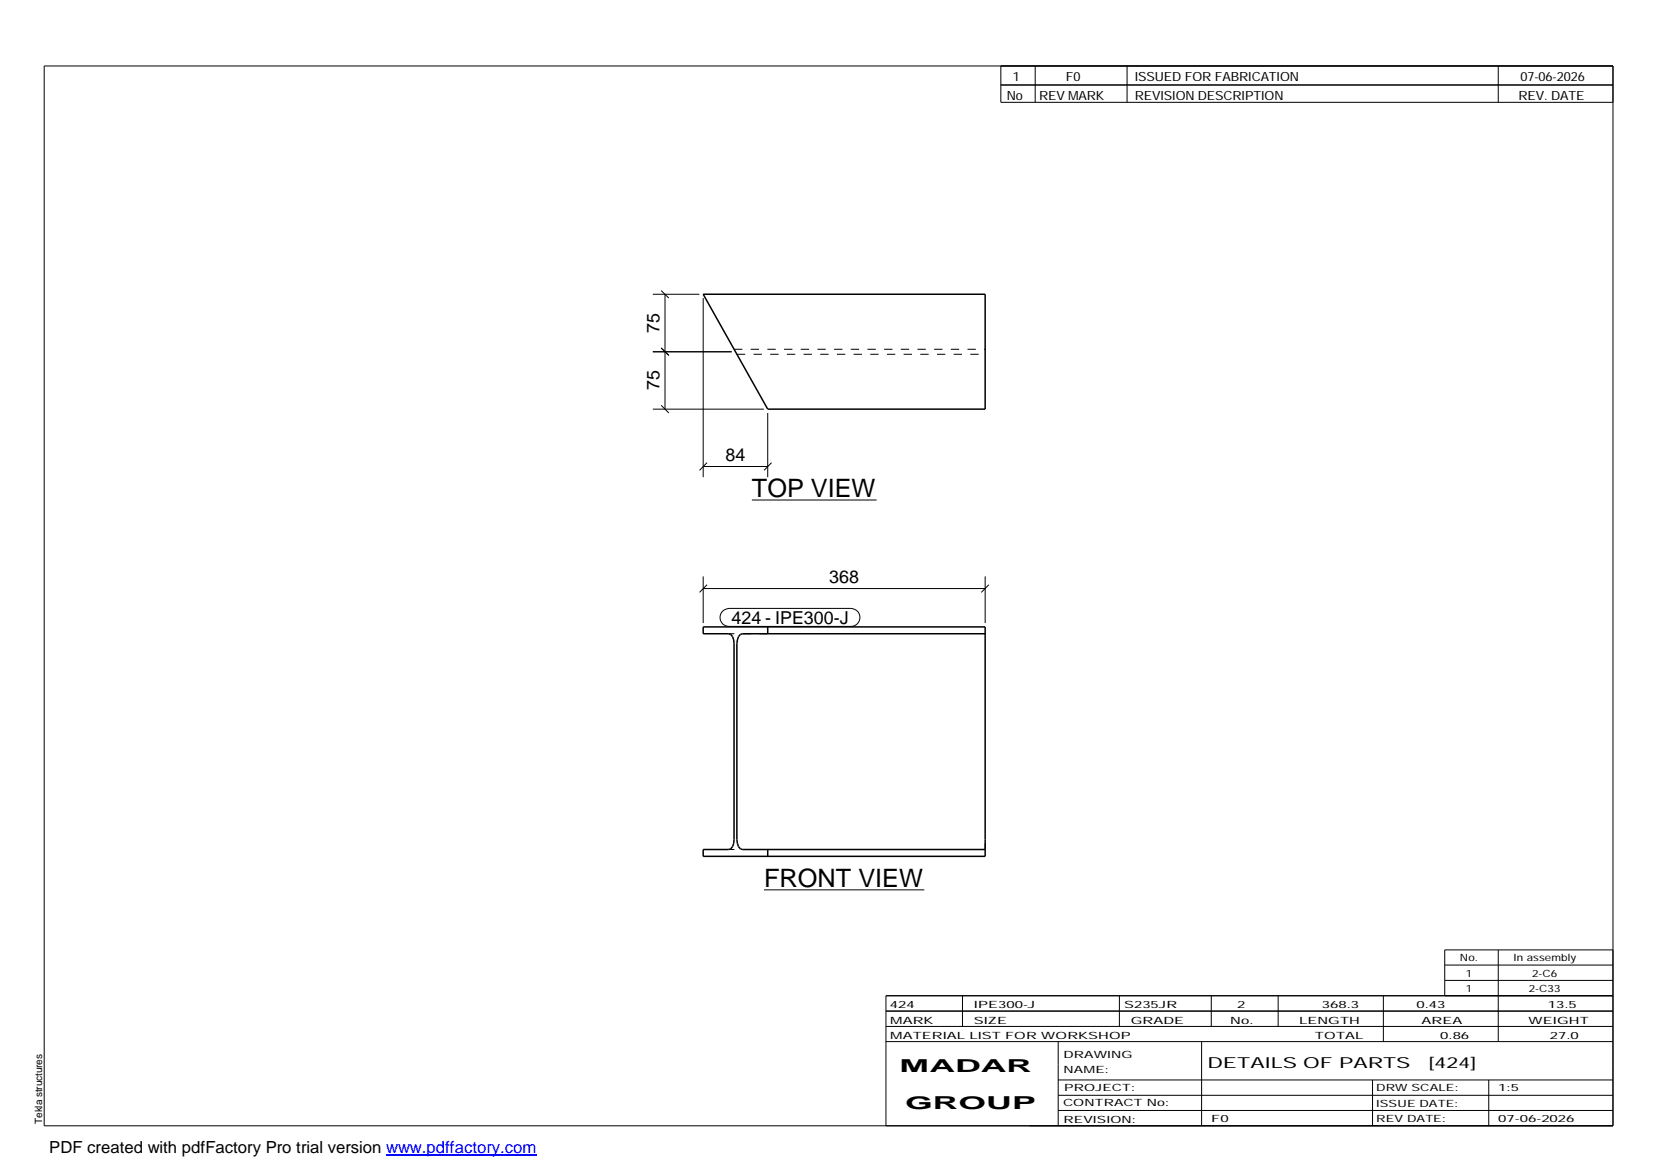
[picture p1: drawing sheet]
<svg xmlns="http://www.w3.org/2000/svg" width="420mm" height="297mm" viewBox="0 0 420 297" stroke-linecap="round" stroke-linejoin="round" font-family="sans-serif">
<path d="M178.5 74.7h71.6v29.2h-55.2zM178.5 159.2h71.6v58.2h-71.6v-1.7h6.5a2.11 2.11 0 0 0 1.4-2.5v-49.8a2.13 2.13 0 0 0-1.4-2.5h-6.5zM194.9 159.2v1.7M250.1 160.9h-61.6a2.2 2.2 0 0 0-1.4 2.5v49.8a2.18 2.18 0 0 0 1.4 2.5h61.6M194.9 215.7v1.7" fill="none" stroke="#000" stroke-width=".38"/>
<path d="M186.4 88.7h63.7M187.1 89.9h63M194.9 160.9h-9.9M194.9 215.7h-9.9M250.1 215.7v-.2M250.1 215.5v-1.4" fill="none" stroke="#000" stroke-width=".25" stroke-dasharray="2.1 2.1" stroke-linecap="butt"/>
<g fill="none" stroke="#000" stroke-width=".25">
<path d="M11.2 16.7h398.3v269.1h-398.3zM254.1 16.7v9.3h155.4M262.8 16.7v9.3M286.1 16.7v9.3M380.4 16.7v9.3M254.1 21.6h155.4M165.7 74.7h11.8M167.9 73.8l1.9 1.9M168.8 74.7v29.2M178.5 75.7v45.4M165.7 89.3h20.1M167.9 88.3l1.9 1.9"/>
<path d="M165.7 103.9h28.2M167.9 102.9l1.9 1.9M178.5 118.4h16.4M179.5 117.5l-1.9 1.9M194.9 104.8v16.3M195.9 117.5l-1.9 1.9M190.9 126.9h31.6M178.5 149.4h71.6M178.5 146.3v11.9M179.5 148.4l-1.9 2M183.5 155.1l.7-.4 .9-.2h30.9a2.29 2.29 0 0 1 2.3 2.2 2.29 2.29 0 0 1-2.3 2.3h-30.9a2.27 2.27 0 0 1-2.1-1.4 2.27 2.27 0 0 1 .5-2.5zM250.1 146.3v11.9"/>
<path d="M251 148.4l-1.9 2M194 225.9h40.7M224.9 256.7h184.6M244.3 252.8v7.8M284.2 252.8v7.8M307.5 252.8v7.8M324.5 252.8v7.8M351.2 252.8v11.6M366.8 245h42.7M366.8 248.9h42.7M380.4 241.2v23.2M409.5 241.2h-42.7v11.6"/>
<path d="M409.5 252.8h-184.6v33M224.9 264.4h184.6M224.9 260.6h184.6M268.6 264.4v21.4M268.6 274.2h140.9M268.6 278.1h140.9M305.1 264.4v21.4M348.4 274.2v11.6M378 274.2v11.6M268.6 281.9h140.9"/>
</g>
<path d="M98 293.3h38.2" fill="none" stroke="#00f" stroke-width=".3"/>
<g font-size="6.4">
<text x="190.9" y="126.2">TOP VIEW</text>
<text x="194" y="225.2">FRONT VIEW</text>
</g>
<g font-size="4.5">
<text x="167.5" y="84.5" transform="rotate(-90 167.5 84.5)">75</text>
<text x="167.5" y="99.1" transform="rotate(-90 167.5 99.1)">75</text>
<text x="184.2" y="117">84</text>
<text x="210.5" y="148">368</text>
<text x="185.7" y="158.5">424 - IPE300-J</text>
<text x="228.4" y="272.3">MADAR</text>
<text x="229.8" y="281.6">GROUP</text>
</g>
<text font-size="4.2" x="12.5" y="292.7">PDF created with pdfFactory Pro trial version www.pdffactory.com</text>
<g font-size="3.9">
<text x="306.5" y="271.3">DETAILS OF PARTS</text>
<text x="362.7" y="271.3">[424]</text>
</g>
<g font-size="3.2">
<text x="257.1" y="20.5">1</text>
<text x="270.6" y="20.5">F0</text>
<text x="288.1" y="20.5">ISSUED FOR FABRICATION</text>
<text x="386" y="20.5">07-06-2026</text>
<text x="255.6" y="25.5">No</text>
<text x="263.8" y="25.5">REV MARK</text>
<text x="288.1" y="25.5">REVISION DESCRIPTION</text>
<text x="385.5" y="25.5">REV. DATE</text>
</g>
<g font-size="2.5">
<text x="370.6" y="244.1">No.</text>
<text x="384.3" y="244.1">In assembly</text>
<text x="372.1" y="247.9">1</text>
<text x="372.1" y="251.8">1</text>
<text x="388.1" y="251.8">2-C33</text>
<text x="389" y="247.9">2-C6</text>
<text x="225.9" y="255.9">424</text>
<text x="247.3" y="255.9">IPE300-J</text>
<text x="285.4" y="255.9">S235JR</text>
<text x="314.1" y="255.9">2</text>
<text x="335.6" y="255.9">368.3</text>
<text x="359.6" y="255.9">0.43</text>
<text x="392.9" y="255.9">13.5</text>
<text x="226" y="263.7">MATERIAL LIST FOR WORKSHOP</text>
<text x="226" y="259.9">MARK</text>
<text x="247.2" y="259.9">SIZE</text>
<text x="287.1" y="259.9">GRADE</text>
<text x="312.3" y="259.9">No.</text>
<text x="329.8" y="259.9">LENGTH</text>
<text x="333.8" y="263.7">TOTAL</text>
<text x="360.9" y="259.9">AREA</text>
<text x="365.6" y="263.7">0.86</text>
<text x="388.1" y="259.9">WEIGHT</text>
<text x="393.4" y="263.7">27.0</text>
<text x="270" y="268.5">DRAWING</text>
<text x="270" y="272.5">NAME:</text>
<text x="269.9" y="280.9">CONTRACT No:</text>
<text x="270.2" y="277">PROJECT:</text>
<text x="349.4" y="277.1">DRW SCALE:</text>
<text x="349.4" y="281">ISSUE DATE:</text>
<text x="380.4" y="277.1">1:5</text>
<text x="10.7" y="285.4" transform="rotate(-90 10.7 285.4)">Tekla structures</text>
<text x="270" y="285">REVISION:</text>
<text x="307.5" y="284.8">F0</text>
<text x="349.4" y="284.8">REV DATE:</text>
<text x="380.4" y="284.8">07-06-2026</text>
</g>
</svg>
